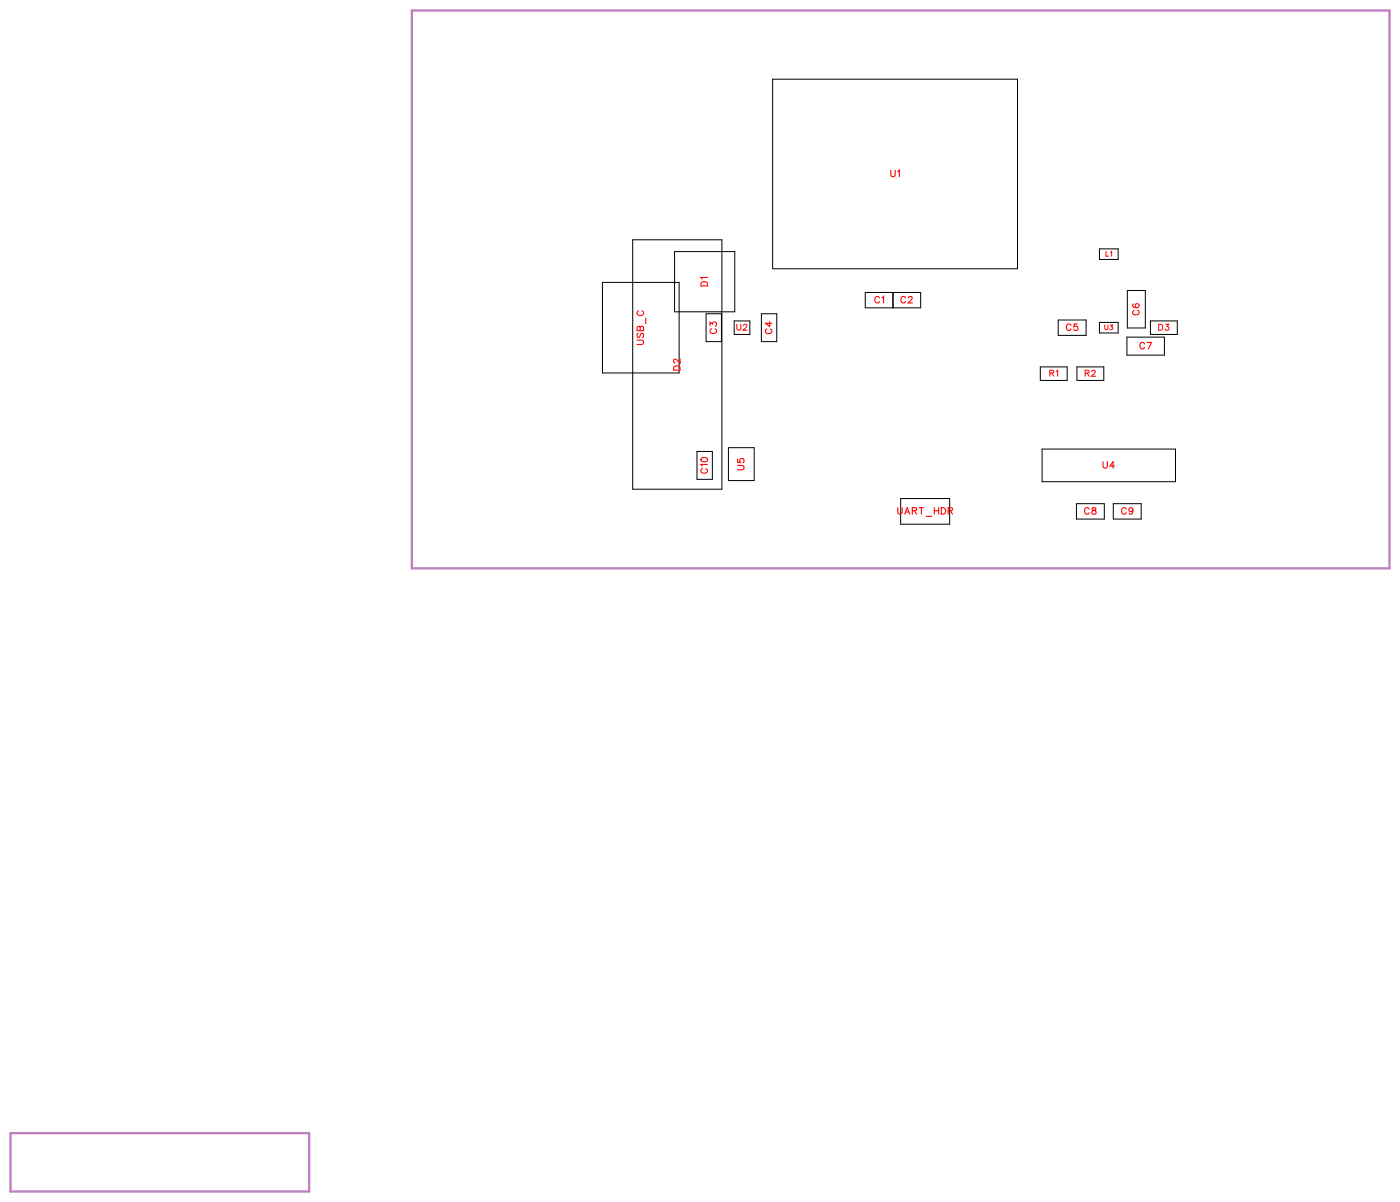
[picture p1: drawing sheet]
<svg xmlns="http://www.w3.org/2000/svg" width="152mm" height="131mm" viewBox="0 0 152 131" stroke-linecap="round" stroke-linejoin="round" font-family="sans-serif">
<path d="M44.8 1.1h106.5v60.7h-106.5zM1.1 123.3h32.6v6.4h-32.6z" fill="none" stroke="#bf80bf" stroke-width=".25"/>
<g fill="none" stroke="#000" stroke-width=".11">
<path d="M84.1 8.6h26.7v20.6h-26.7zM65.6 30.7h8.3v9.9h-8.3zM68.9 26.1h9.7v27.1h-9.7zM73.4 27.4h6.6v6.5h-6.6zM76.9 34.1h1.6v3.1h-1.6zM79.9 34.9h1.7v1.5h-1.7zM82.9 34.1h1.7v3.1h-1.7zM94.2 31.8h6v1.7h-6zM97.2 31.8v1.7M113.2 39.9h3v1.5h-3zM115.2 34.8h3v1.7h-3zM117.2 39.9h3v1.5h-3z"/>
<path d="M119.7 27.1h2v1.1h-2zM119.7 35.1h2v1.1h-2zM122.7 36.7h4.1v1.9h-4.1zM122.7 31.6h2v4.1h-2zM125.2 34.9h3v1.5h-3zM75.9 49.1h1.6v3.1h-1.6zM79.3 48.7h2.8v3.6h-2.8zM98 54.3h5.4v2.7h-5.4zM113.4 48.9h14.6v3.5h-14.6zM117.2 54.8h3v1.7h-3zM121.2 54.8h3v1.7h-3z"/>
</g>
<g fill="none" stroke="#f00" stroke-width=".12">
<path d="M97 18.5v.5l.2 .2 .2-.1v-.6M97.7 18.7l.2-.2v.7M69.3 37h.6l.2 .2-.1 .3h-.7M69.4 36.3l-.1 .1 .1 .3h.2l.3-.4h.1l.1 .1-.1 .3M69.5 33.8a.26 .26 0 0 0-.2 .3 .26 .26 0 0 0 .3 .2h.2a.26 .26 0 0 0 .3-.2 .26 .26 0 0 0-.2-.3M69.7 35.7l-.1-.2h-.2l-.1 .5h.8v-.3l-.2-.2-.2 .1v.4M70.3 34.6v.6M73.4 39.9l.2-.1 .3 .1 .1 .4h-.7zM74 39.1v.4l-.3-.3-.2-.1-.2 .1v.2l.2 .1M76.4 30.7l.2-.1 .3 .1 .1 .4h-.7zM77 30.2h-.7l.1 .2M77.3 35.4v-.3l.3 .2a.24 .24 0 0 1 .3-.2 .24 .24 0 0 1 0 .4"/>
<path d="M77.5 35.8a.26 .26 0 0 0-.2 .3 .26 .26 0 0 0 .3 .2h.1a.26 .26 0 0 0 .3-.2 .26 .26 0 0 0-.2-.3M83.5 35.8a.26 .26 0 0 0-.2 .3 .26 .26 0 0 0 .3 .2h.2a.26 .26 0 0 0 .2-.2 .26 .26 0 0 0-.1-.3M83.8 35v.5l-.5-.3h.7M95.7 32.4a.26 .26 0 0 0-.3-.1 .26 .26 0 0 0-.2 .2v.2a.26 .26 0 0 0 .2 .3 .26 .26 0 0 0 .3-.2M96 32.4l.2-.1v.7M98.6 32.4a.26 .26 0 0 0-.3-.1 .26 .26 0 0 0-.2 .2v.2a.26 .26 0 0 0 .2 .3 .26 .26 0 0 0 .3-.2M98.9 32.4l.1-.1h.2l.1 .1-.1 .2-.3 .4h.4M116.6 35.4a.26 .26 0 0 0-.3-.1 .26 .26 0 0 0-.2 .2v.2a.26 .26 0 0 0 .2 .3 .26 .26 0 0 0 .3-.2M117.3 35.3h-.4v.3a.25 .25 0 0 1 .4 0 .25 .25 0 0 1-.1 .3 .25 .25 0 0 1-.3-.1M123.4 33.1h-.1a.35 .35 0 0 0 .3 .4 .35 .35 0 0 0 .4-.2 .22 .22 0 0 0-.2-.3 .22 .22 0 0 0-.2 .2 .22 .22 0 0 0 .2 .3M123.5 33.8a.26 .26 0 0 0-.2 .3 .26 .26 0 0 0 .3 .2h.1a.26 .26 0 0 0 .3-.2 .26 .26 0 0 0-.2-.3M124.6 37.4a.26 .26 0 0 0-.3-.1 .26 .26 0 0 0-.2 .2v.2a.26 .26 0 0 0 .2 .3 .26 .26 0 0 0 .3-.2"/>
<path d="M124.9 37.3h.4l-.3 .7M76.3 49.9l.3-.1a.3 .3 0 0 1 .4 .3 .38 .38 0 0 1-.4 .2 .38 .38 0 0 1-.3-.3zM76.5 51a.26 .26 0 0 0-.2 .3 .26 .26 0 0 0 .3 .2h.1a.26 .26 0 0 0 .3-.2 .26 .26 0 0 0-.2-.3M77 50.5h-.7l.1 .2M80.3 50.7h.5l.2 .2-.1 .2h-.6M80.3 50v.3h.3a.25 .25 0 0 1 0-.3 .25 .25 0 0 1 .4 0 .25 .25 0 0 1-.1 .4M97.7 55.2v.6l.2 .2 .3-.1v-.7M98.5 56l.3-.8 .2 .8M98.6 55.7h.3M99.3 55.6h.4l.1-.3-.5-.1v.8M99.5 55.6l.3 .4M100.1 55.2h.4"/>
<path d="M100.3 55.2v.8M100.8 56.2h.6M101.7 55.2v.8M101.7 55.6h.5M102.2 55.2v.8M102.5 55.2h.2a.38 .38 0 0 1 .2 .4 .38 .38 0 0 1-.2 .4h-.2zM103.2 55.6h.4l.1-.3-.5-.1v.8M103.5 55.6l.2 .4M118.6 55.4a.26 .26 0 0 0-.3-.2 .26 .26 0 0 0-.2 .3v.2a.26 .26 0 0 0 .2 .3 .26 .26 0 0 0 .3-.2M118.9 55.3v.2l.3 .1 .1 .1a.24 .24 0 0 1-.2 .3 .24 .24 0 0 1-.2-.3l.4-.3v-.1zM120.1 50.2v.5l.2 .3 .2-.1v-.7M121.3 50.7h-.5l.4-.5v.8"/>
<path d="M122.6 55.4a.26 .26 0 0 0-.3-.2 .26 .26 0 0 0-.2 .3v.2a.26 .26 0 0 0 .2 .3 .26 .26 0 0 0 .3-.2M123.3 55.5a.22 .22 0 0 1-.3 .2 .22 .22 0 0 1-.1-.4 .22 .22 0 0 1 .4 0v.2a.34 .34 0 0 1-.3 .5l-.1-.1"/>
</g>
<g fill="none" stroke="#f00" stroke-width=".11">
<path d="M80.2 35.3v.5l.2 .1 .2-.1v-.5M80.9 35.4l.2-.1 .2 .1-.4 .5h.4M120.3 35.4v.3l.1 .2 .2-.1v-.4M120.4 27.4v.5h.3M120.9 35.4h.2l-.1 .2a.17 .17 0 0 1 .1 .2 .17 .17 0 0 1-.3 0M120.9 27.5l.1-.1v.5M126.1 35.3h.2a.35 .35 0 0 1 .3 .3 .35 .35 0 0 1-.3 .3h-.2zM126.9 35.3h.3l-.2 .2a.22 .22 0 0 1 .2 .4 .22 .22 0 0 1-.4-.1M114.3 40.6h.4v-.2l-.4-.1v.6M114.5 40.6l.2 .3M115 40.4l.1-.1v.6M118.1 40.6h.4v-.2l-.4-.1v.6"/>
<path d="M118.3 40.6l.3 .3M118.9 40.4l.1-.1 .2 .1-.4 .5h.5"/>
</g>
<g font-size="1.2" fill="#fff">
<text x="96.9" y="19.5">U1</text>
<text x="77.3" y="31.2" transform="rotate(-90 77.3 31.2)">D1</text>
<text x="95.2" y="33.3">C1</text>
<text x="98" y="33.3">C2</text>
<text x="124.3" y="34.3" transform="rotate(-90 124.3 34.3)">C6</text>
<text x="70.4" y="37.5" transform="rotate(-90 70.4 37.5)">USB_C</text>
<text x="74.3" y="40.3" transform="rotate(-90 74.3 40.3)">D2</text>
<text x="78.3" y="36.4" transform="rotate(-90 78.3 36.4)">C3</text>
<text x="84.3" y="36.4" transform="rotate(-90 84.3 36.4)">C4</text>
<text x="116" y="36.3">C5</text>
<text x="124" y="38.3">C7</text>
<text x="77.3" y="51.6" transform="rotate(-90 77.3 51.6)">C10</text>
<text x="81.3" y="51.2" transform="rotate(-90 81.3 51.2)">U5</text>
<text x="120" y="51.2">U4</text>
<text x="97.7" y="56.3">UART_HDR</text>
<text x="118" y="56.3">C8</text>
<text x="122" y="56.3">C9</text>
</g>
<g font-size="1.1" fill="#fff">
<text x="80.2" y="36.2">U2</text>
<text x="114.2" y="41.2">R1</text>
<text x="118.1" y="41.2">R2</text>
<text x="126.1" y="36.2">D3</text>
</g>
<g font-size=".9" fill="#fff">
<text x="120.4" y="28.1">L1</text>
<text x="120.2" y="36.1">U3</text>
</g>
</svg>
